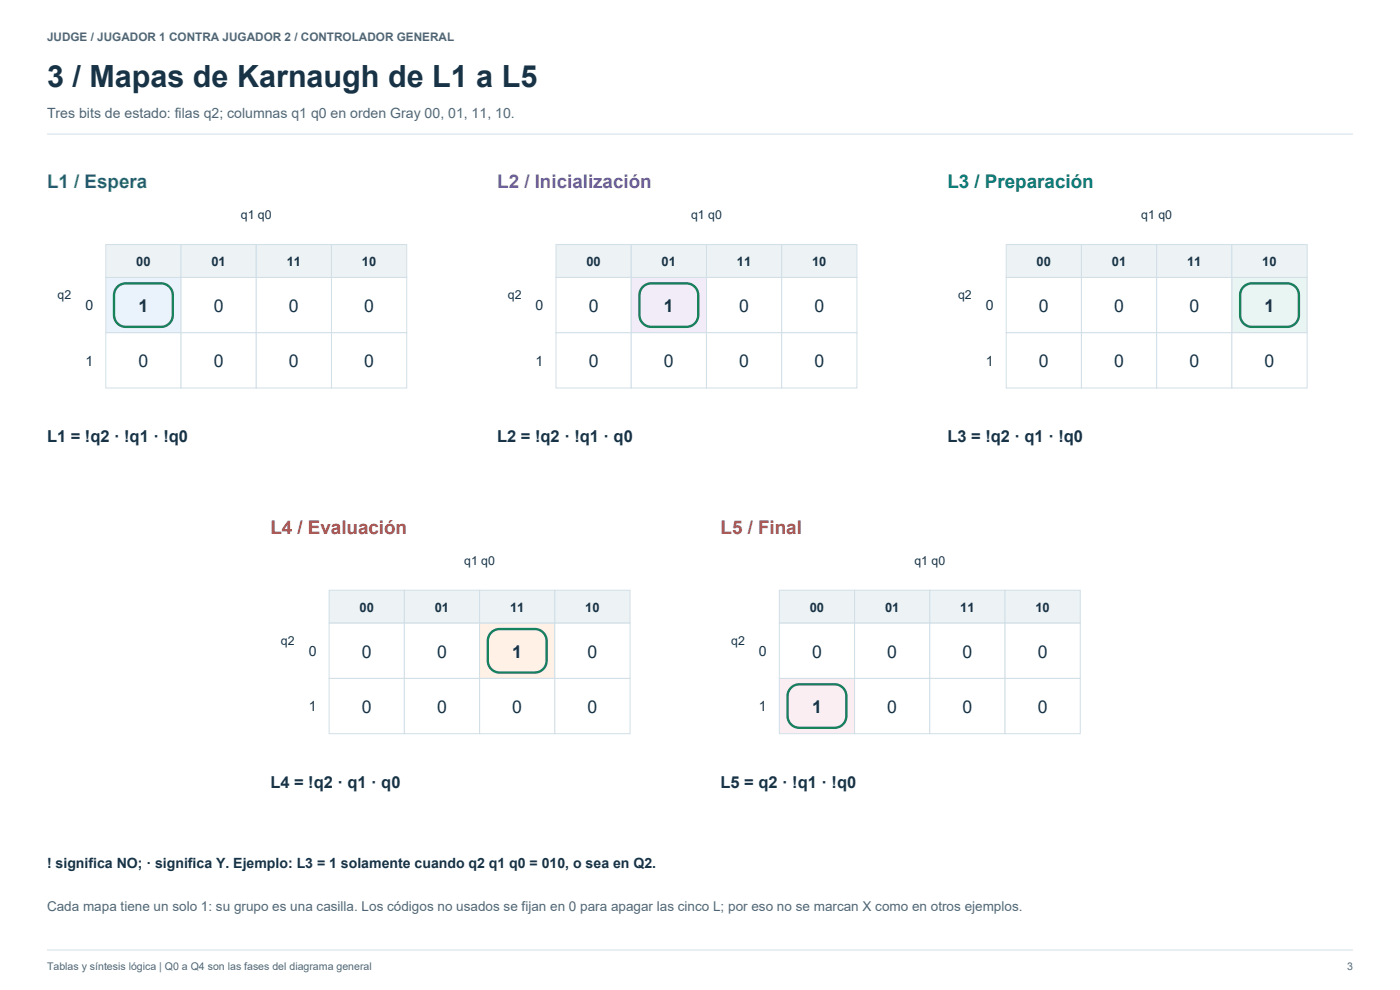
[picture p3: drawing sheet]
<svg xmlns="http://www.w3.org/2000/svg" width="420mm" height="297mm" viewBox="0 0 420 297" stroke-linecap="round" stroke-linejoin="round" font-family="sans-serif">
<path d="M14.1 40.2h391.9M14.1 285h391.9" fill="none" stroke="#d2dfe7" stroke-width=".3"/>
<g fill="#edf2f5" stroke="#d2dfe7" stroke-width=".3">
<path d="M31.7 73.4h22.6v9.9h-22.6z" fill-rule="evenodd"/>
<path d="M54.3 73.4h22.6v9.9h-22.6z" fill-rule="evenodd"/>
<path d="M76.9 73.4h22.6v9.9h-22.6z" fill-rule="evenodd"/>
<path d="M99.5 73.4h22.6v9.9h-22.6z" fill-rule="evenodd"/>
</g>
<path d="M31.7 83.3h22.6v16.5h-22.6z" fill-rule="evenodd" fill="#eaf2fb" stroke="#d2dfe7" stroke-width=".3"/>
<g fill="#fff" stroke="#d2dfe7" stroke-width=".3">
<path d="M54.3 83.3h22.6v16.5h-22.6z" fill-rule="evenodd"/>
<path d="M76.9 83.3h22.6v16.5h-22.6z" fill-rule="evenodd"/>
<path d="M99.5 83.3h22.6v16.5h-22.6z" fill-rule="evenodd"/>
<path d="M31.7 99.8h22.6v16.6h-22.6z" fill-rule="evenodd"/>
<path d="M54.3 99.8h22.6v16.6h-22.6z" fill-rule="evenodd"/>
<path d="M76.9 99.8h22.6v16.6h-22.6z" fill-rule="evenodd"/>
<path d="M99.5 99.8h22.6v16.6h-22.6z" fill-rule="evenodd"/>
</g>
<path d="M35.3 86.1a3.5 3.5 0 0 1 2.4-1.1h10.6a3.5 3.5 0 0 1 3.6 3.5v6a3.5 3.5 0 0 1-3.6 3.6h-10.6a3.5 3.5 0 0 1-3.5-3.6v-6a3.5 3.5 0 0 1 1.1-2.4z" fill="none" stroke="#16835b" stroke-width=".71" stroke-linecap="butt"/>
<g fill="#edf2f5" stroke="#d2dfe7" stroke-width=".3">
<path d="M166.9 73.4h22.5v9.9h-22.5z" fill-rule="evenodd"/>
<path d="M189.4 73.4h22.6v9.9h-22.6z" fill-rule="evenodd"/>
<path d="M212 73.4h22.6v9.9h-22.6z" fill-rule="evenodd"/>
<path d="M234.6 73.4h22.6v9.9h-22.6z" fill-rule="evenodd"/>
</g>
<path d="M166.9 83.3h22.5v16.5h-22.5z" fill-rule="evenodd" fill="#fff" stroke="#d2dfe7" stroke-width=".3"/>
<path d="M189.4 83.3h22.6v16.5h-22.6z" fill-rule="evenodd" fill="#f1ecf8" stroke="#d2dfe7" stroke-width=".3"/>
<g fill="#fff" stroke="#d2dfe7" stroke-width=".3">
<path d="M212 83.3h22.6v16.5h-22.6z" fill-rule="evenodd"/>
<path d="M234.6 83.3h22.6v16.5h-22.6z" fill-rule="evenodd"/>
<path d="M166.9 99.8h22.5v16.6h-22.5z" fill-rule="evenodd"/>
<path d="M189.4 99.8h22.6v16.6h-22.6z" fill-rule="evenodd"/>
<path d="M212 99.8h22.6v16.6h-22.6z" fill-rule="evenodd"/>
<path d="M234.6 99.8h22.6v16.6h-22.6z" fill-rule="evenodd"/>
</g>
<path d="M192.9 86.1a3.5 3.5 0 0 1 2.5-1.1h10.6a3.5 3.5 0 0 1 3.5 3.5v6a3.5 3.5 0 0 1-3.5 3.6h-10.6a3.5 3.5 0 0 1-3.5-3.6v-6a3.5 3.5 0 0 1 1-2.4z" fill="none" stroke="#16835b" stroke-width=".71" stroke-linecap="butt"/>
<g fill="#edf2f5" stroke="#d2dfe7" stroke-width=".3">
<path d="M302 73.4h22.6v9.9h-22.6z" fill-rule="evenodd"/>
<path d="M324.6 73.4h22.5v9.9h-22.5z" fill-rule="evenodd"/>
<path d="M347.1 73.4h22.6v9.9h-22.6z" fill-rule="evenodd"/>
<path d="M369.7 73.4h22.6v9.9h-22.6z" fill-rule="evenodd"/>
</g>
<g fill="#fff" stroke="#d2dfe7" stroke-width=".3">
<path d="M302 83.3h22.6v16.5h-22.6z" fill-rule="evenodd"/>
<path d="M324.6 83.3h22.5v16.5h-22.5z" fill-rule="evenodd"/>
<path d="M347.1 83.3h22.6v16.5h-22.6z" fill-rule="evenodd"/>
</g>
<path d="M369.7 83.3h22.6v16.5h-22.6z" fill-rule="evenodd" fill="#e8f5f2" stroke="#d2dfe7" stroke-width=".3"/>
<g fill="#fff" stroke="#d2dfe7" stroke-width=".3">
<path d="M302 99.8h22.6v16.6h-22.6z" fill-rule="evenodd"/>
<path d="M324.6 99.8h22.5v16.6h-22.5z" fill-rule="evenodd"/>
<path d="M347.1 99.8h22.6v16.6h-22.6z" fill-rule="evenodd"/>
<path d="M369.7 99.8h22.6v16.6h-22.6z" fill-rule="evenodd"/>
</g>
<path d="M373.2 86.1a3.5 3.5 0 0 1 2.5-1.1h10.6a3.5 3.5 0 0 1 3.5 3.5v6a3.5 3.5 0 0 1-3.5 3.6h-10.6a3.5 3.5 0 0 1-3.5-3.6v-6a3.5 3.5 0 0 1 1-2.4z" fill="none" stroke="#16835b" stroke-width=".71" stroke-linecap="butt"/>
<g fill="#edf2f5" stroke="#d2dfe7" stroke-width=".3">
<path d="M98.8 177.1h22.6v9.9h-22.6z" fill-rule="evenodd"/>
<path d="M121.4 177.1h22.5v9.9h-22.5z" fill-rule="evenodd"/>
<path d="M143.9 177.1h22.6v9.9h-22.6z" fill-rule="evenodd"/>
<path d="M166.5 177.1h22.6v9.9h-22.6z" fill-rule="evenodd"/>
</g>
<g fill="#fff" stroke="#d2dfe7" stroke-width=".3">
<path d="M98.8 187h22.6v16.6h-22.6z" fill-rule="evenodd"/>
<path d="M121.4 187h22.5v16.6h-22.5z" fill-rule="evenodd"/>
</g>
<path d="M143.9 187h22.6v16.6h-22.6z" fill-rule="evenodd" fill="#fff1e6" stroke="#d2dfe7" stroke-width=".3"/>
<g fill="#fff" stroke="#d2dfe7" stroke-width=".3">
<path d="M166.5 187h22.6v16.6h-22.6z" fill-rule="evenodd"/>
<path d="M98.8 203.6h22.6v16.5h-22.6z" fill-rule="evenodd"/>
<path d="M121.4 203.6h22.5v16.5h-22.5z" fill-rule="evenodd"/>
<path d="M143.9 203.6h22.6v16.5h-22.6z" fill-rule="evenodd"/>
<path d="M166.5 203.6h22.6v16.5h-22.6z" fill-rule="evenodd"/>
</g>
<path d="M147.4 189.8a3.5 3.5 0 0 1 2.5-1.1h10.6a3.5 3.5 0 0 1 3.5 3.6v6a3.5 3.5 0 0 1-3.5 3.5h-10.6a3.5 3.5 0 0 1-3.5-3.5v-6a3.5 3.5 0 0 1 1-2.5z" fill="none" stroke="#16835b" stroke-width=".71" stroke-linecap="butt"/>
<g fill="#edf2f5" stroke="#d2dfe7" stroke-width=".3">
<path d="M233.9 177.1h22.6v9.9h-22.6z" fill-rule="evenodd"/>
<path d="M256.5 177.1h22.5v9.9h-22.5z" fill-rule="evenodd"/>
<path d="M279 177.1h22.6v9.9h-22.6z" fill-rule="evenodd"/>
<path d="M301.6 177.1h22.6v9.9h-22.6z" fill-rule="evenodd"/>
</g>
<g fill="#fff" stroke="#d2dfe7" stroke-width=".3">
<path d="M233.9 187h22.6v16.6h-22.6z" fill-rule="evenodd"/>
<path d="M256.5 187h22.5v16.6h-22.5z" fill-rule="evenodd"/>
<path d="M279 187h22.6v16.6h-22.6z" fill-rule="evenodd"/>
<path d="M301.6 187h22.6v16.6h-22.6z" fill-rule="evenodd"/>
</g>
<path d="M233.9 203.6h22.6v16.5h-22.6z" fill-rule="evenodd" fill="#fbeef2" stroke="#d2dfe7" stroke-width=".3"/>
<g fill="#fff" stroke="#d2dfe7" stroke-width=".3">
<path d="M256.5 203.6h22.5v16.5h-22.5z" fill-rule="evenodd"/>
<path d="M279 203.6h22.6v16.5h-22.6z" fill-rule="evenodd"/>
<path d="M301.6 203.6h22.6v16.5h-22.6z" fill-rule="evenodd"/>
</g>
<path d="M237.4 206.3a3.5 3.5 0 0 1 2.5-1h10.6a3.5 3.5 0 0 1 3.5 3.5v6a3.5 3.5 0 0 1-3.5 3.6h-10.6a3.5 3.5 0 0 1-3.5-3.6v-6a3.5 3.5 0 0 1 1-2.5z" fill="none" stroke="#16835b" stroke-width=".71" stroke-linecap="butt"/>
<text font-size="9.2" fill="#183346" x="14.1" y="26.1">3 / Mapas de Karnaugh de L1 a L5</text>
<text font-size="5.6" fill="#2563a0" x="14.1" y="56.4">L1 / Espera</text>
<text font-size="5.6" fill="#7d4eb1" x="149.2" y="56.4">L2 / Inicialización</text>
<text font-size="5.6" fill="#087b78" x="284.3" y="56.4">L3 / Preparación</text>
<text font-size="5.6" fill="#ba6320" x="81.1" y="160.2">L4 / Evaluación</text>
<text font-size="5.6" fill="#a33f60" x="216.3" y="160.2">L5 / Final</text>
<g font-size="5.3" fill="#183346">
<text x="41.6" y="93.7">1</text>
<text x="64.1" y="93.7">0</text>
<text x="86.7" y="93.7">0</text>
<text x="109.3" y="93.7">0</text>
<text x="176.7" y="93.7">0</text>
<text x="199.3" y="93.7">1</text>
<text x="221.8" y="93.7">0</text>
<text x="244.4" y="93.7">0</text>
<text x="311.8" y="93.7">0</text>
<text x="334.4" y="93.7">0</text>
<text x="357" y="93.7">0</text>
<text x="379.5" y="93.7">1</text>
<text x="41.6" y="110.2">0</text>
<text x="64.1" y="110.2">0</text>
<text x="86.7" y="110.2">0</text>
<text x="109.3" y="110.2">0</text>
<text x="176.7" y="110.2">0</text>
<text x="199.3" y="110.2">0</text>
<text x="221.8" y="110.2">0</text>
<text x="244.4" y="110.2">0</text>
<text x="311.8" y="110.2">0</text>
<text x="334.4" y="110.2">0</text>
<text x="357" y="110.2">0</text>
<text x="379.5" y="110.2">0</text>
<text x="108.6" y="197.4">0</text>
<text x="131.2" y="197.4">0</text>
<text x="153.8" y="197.4">1</text>
<text x="176.3" y="197.4">0</text>
<text x="243.7" y="197.4">0</text>
<text x="266.3" y="197.4">0</text>
<text x="288.9" y="197.4">0</text>
<text x="311.4" y="197.4">0</text>
<text x="108.6" y="214">0</text>
<text x="131.2" y="214">0</text>
<text x="153.8" y="214">0</text>
<text x="176.3" y="214">0</text>
<text x="243.7" y="214">1</text>
<text x="266.3" y="214">0</text>
<text x="288.9" y="214">0</text>
<text x="311.4" y="214">0</text>
</g>
<g font-size="4.9" fill="#183346">
<text x="14.1" y="132.6">L1 = !q2 · !q1 · !q0</text>
<text x="149.2" y="132.6">L2 = !q2 · !q1 · q0</text>
<text x="284.3" y="132.6">L3 = !q2 · q1 · !q0</text>
<text x="81.1" y="236.4">L4 = !q2 · q1 · q0</text>
<text x="216.3" y="236.4">L5 = q2 · !q1 · !q0</text>
</g>
<text font-size="4.2" fill="#526775" x="14.1" y="35.3">Tres bits de estado: filas q2; columnas q1 q0 en orden Gray 00, 01, 11, 10.</text>
<g font-size="4.2" fill="#183346">
<text x="25.6" y="93.1">0</text>
<text x="160.7" y="93.1">0</text>
<text x="295.9" y="93.1">0</text>
<text x="25.6" y="109.7">1</text>
<text x="160.7" y="109.7">1</text>
<text x="295.9" y="109.7">1</text>
<text x="92.7" y="196.8">0</text>
<text x="227.8" y="196.8">0</text>
<text x="92.7" y="213.4">1</text>
<text x="227.8" y="213.4">1</text>
<text x="14.1" y="260.3">! significa NO; · significa Y. Ejemplo: L3 = 1 solamente cuando q2 q1 q0 = 010, o sea en Q2.</text>
</g>
<text font-size="4.1" fill="#526775" x="14.1" y="273.2">Cada mapa tiene un solo 1: su grupo es una casilla. Los códigos no usados se fijan en 0 para apagar las cinco L; por eso no se marcan X como en otros ejemplos.</text>
<g font-size="3.9" fill="#183346">
<text x="40.9" y="79.9">00</text>
<text x="63.5" y="79.9">01</text>
<text x="86" y="79.9">11</text>
<text x="108.6" y="79.9">10</text>
<text x="176" y="79.9">00</text>
<text x="198.6" y="79.9">01</text>
<text x="221.2" y="79.9">11</text>
<text x="243.7" y="79.9">10</text>
<text x="311.1" y="79.9">00</text>
<text x="333.7" y="79.9">01</text>
<text x="356.3" y="79.9">11</text>
<text x="378.8" y="79.9">10</text>
<text x="107.9" y="183.6">00</text>
<text x="130.5" y="183.6">01</text>
<text x="153.1" y="183.6">11</text>
<text x="175.6" y="183.6">10</text>
<text x="243" y="183.6">00</text>
<text x="265.6" y="183.6">01</text>
<text x="288.2" y="183.6">11</text>
<text x="310.8" y="183.6">10</text>
</g>
<g font-size="3.7" fill="#183346">
<text x="72.3" y="65.8">q1 q0</text>
<text x="207.4" y="65.8">q1 q0</text>
<text x="342.5" y="65.8">q1 q0</text>
<text x="17.3" y="89.8">q2</text>
<text x="152.4" y="89.8">q2</text>
<text x="287.5" y="89.8">q2</text>
<text x="139.3" y="169.5">q1 q0</text>
<text x="274.4" y="169.5">q1 q0</text>
<text x="84.3" y="193.5">q2</text>
<text x="219.4" y="193.5">q2</text>
</g>
<text font-size="3.5" fill="#526775" x="14.1" y="12.3">JUDGE / JUGADOR 1 CONTRA JUGADOR 2 / CONTROLADOR GENERAL</text>
<g font-size="3.2" fill="#526775">
<text x="14.1" y="291">Tablas y síntesis lógica | Q0 a Q4 son las fases del diagrama general</text>
<text x="404.3" y="291">3</text>
</g>
</svg>
